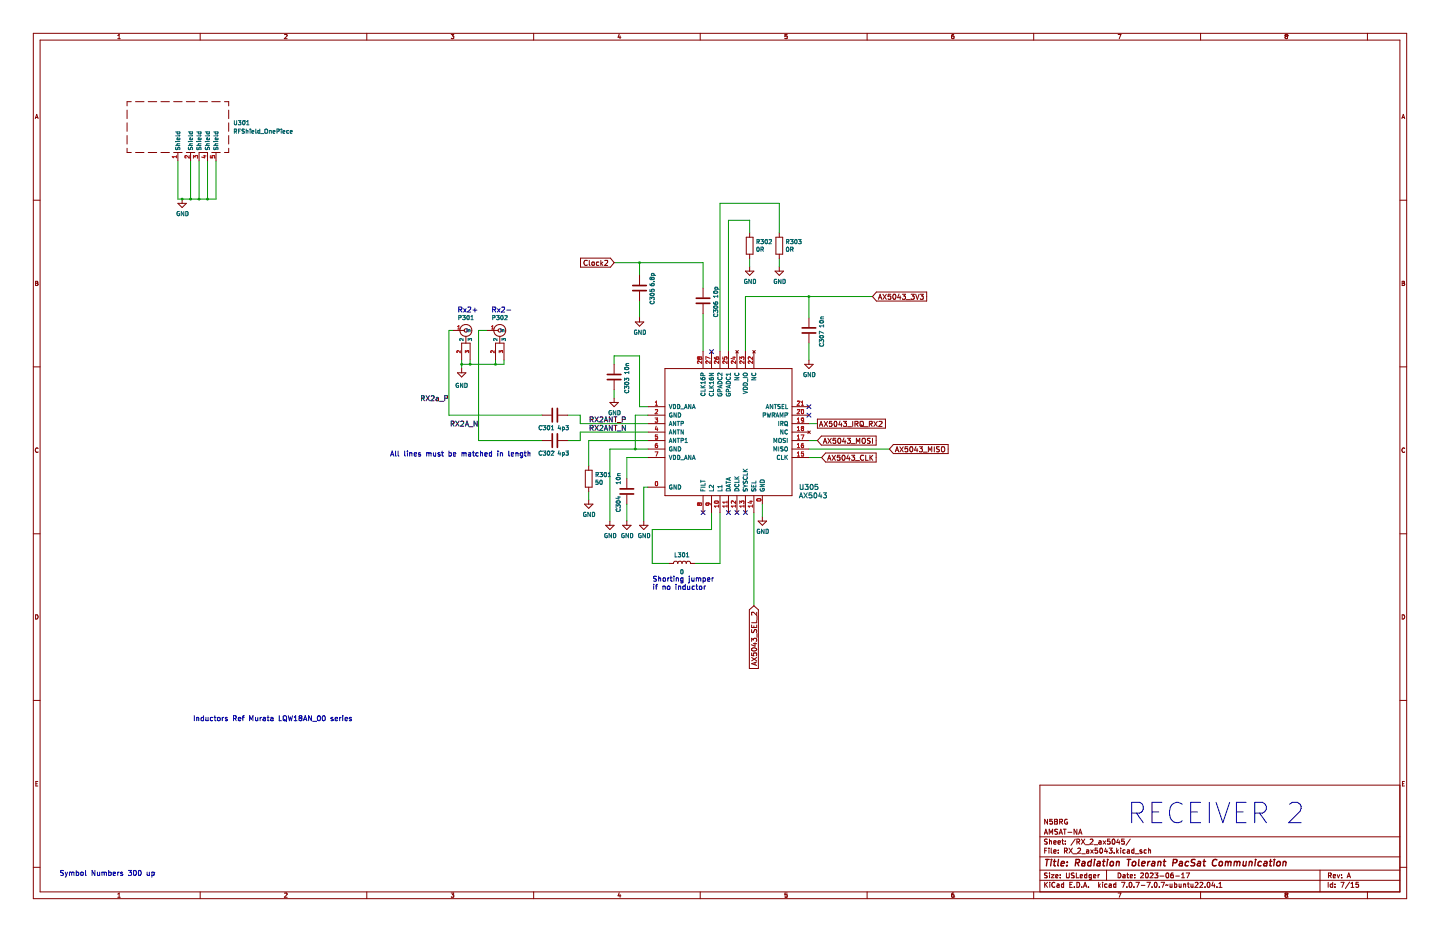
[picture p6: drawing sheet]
(kicad_sch (version 20230121) (generator eeschema)

 (paper "USLedger")

 (title_block
  (title "Radiation Tolerant PacSat Communication")
  (date "2023-06-17")
  (rev "A")
  (company "AMSAT-NA")
  (comment 1 "N5BRG"))

 (lib_symbols
  (symbol "Device:C" (pin_numbers hide) (pin_names (offset 0.254)) (in_bom yes) (on_board yes)
   (property "Reference" "C" (at 0.635 2.54 0) (effects (font (size 1.27 1.27)) (justify left)))
   (property "Value" "C" (at 0.635 -2.54 0) (effects (font (size 1.27 1.27)) (justify left)))
   (property "Footprint" "" (at 0.9652 -3.81 0) (effects (font (size 1.27 1.27)) hide))
   (property "Datasheet" "~" (at 0 0 0) (effects (font (size 1.27 1.27)) hide))
   (symbol "C_0_1"
    (polyline (pts (xy -2.032 -0.762) (xy 2.032 -0.762)) (stroke (width 0.508) (type default)) (fill (type none)))
    (polyline (pts (xy -2.032 0.762) (xy 2.032 0.762)) (stroke (width 0.508) (type default)) (fill (type none))))
   (symbol "C_1_1"
    (pin passive line (at 0 3.81 270) (length 2.794) (name "~" (effects (font (size 1.27 1.27)))) (number "1" (effects (font (size 1.27 1.27)))))
    (pin passive line (at 0 -3.81 90) (length 2.794) (name "~" (effects (font (size 1.27 1.27)))) (number "2" (effects (font (size 1.27 1.27)))))))
  (symbol "Device:L" (pin_numbers hide) (pin_names (offset 1.016) hide) (in_bom yes) (on_board yes)
   (property "Reference" "L" (at -1.27 0 90) (effects (font (size 1.27 1.27))))
   (property "Value" "L" (at 1.905 0 90) (effects (font (size 1.27 1.27))))
   (property "Footprint" "" (at 0 0 0) (effects (font (size 1.27 1.27)) hide))
   (property "Datasheet" "~" (at 0 0 0) (effects (font (size 1.27 1.27)) hide))
   (symbol "L_0_1"
    (arc (start 0 -2.54) (mid 0.6323 -1.905) (end 0 -1.27) (stroke (width 0) (type default)) (fill (type none)))
    (arc (start 0 -1.27) (mid 0.6323 -0.635) (end 0 0) (stroke (width 0) (type default)) (fill (type none)))
    (arc (start 0 0) (mid 0.6323 0.635) (end 0 1.27) (stroke (width 0) (type default)) (fill (type none)))
    (arc (start 0 1.27) (mid 0.6323 1.905) (end 0 2.54) (stroke (width 0) (type default)) (fill (type none))))
   (symbol "L_1_1"
    (pin passive line (at 0 3.81 270) (length 1.27) (name "1" (effects (font (size 1.27 1.27)))) (number "1" (effects (font (size 1.27 1.27)))))
    (pin passive line (at 0 -3.81 90) (length 1.27) (name "2" (effects (font (size 1.27 1.27)))) (number "2" (effects (font (size 1.27 1.27)))))))
  (symbol "Device:R" (pin_numbers hide) (pin_names (offset 0)) (in_bom yes) (on_board yes)
   (property "Reference" "R" (at 2.032 0 90) (effects (font (size 1.27 1.27))))
   (property "Value" "R" (at 0 0 90) (effects (font (size 1.27 1.27))))
   (property "Footprint" "" (at -1.778 0 90) (effects (font (size 1.27 1.27)) hide))
   (property "Datasheet" "~" (at 0 0 0) (effects (font (size 1.27 1.27)) hide))
   (symbol "R_0_1"
    (rectangle (start -1.016 -2.54) (end 1.016 2.54) (stroke (width 0.254) (type default)) (fill (type none))))
   (symbol "R_1_1"
    (pin passive line (at 0 3.81 270) (length 1.27) (name "~" (effects (font (size 1.27 1.27)))) (number "1" (effects (font (size 1.27 1.27)))))
    (pin passive line (at 0 -3.81 90) (length 1.27) (name "~" (effects (font (size 1.27 1.27)))) (number "2" (effects (font (size 1.27 1.27)))))))
  (symbol "PACSAT_DEV_misc:AX5043" (pin_names (offset 1.016)) (in_bom yes) (on_board yes)
   (property "Reference" "U156" (at 16.51 -21.59 0) (effects (font (size 1.524 1.524)) (justify left)))
   (property "Value" "AX5043" (at -5.08 0 0) (effects (font (size 1.524 1.524)) (justify left)))
   (property "Footprint" "PacSatDev_onsemi:QFN28" (at 0 0 0) (effects (font (size 1.524 1.524)) hide))
   (property "Datasheet" "" (at 16.51 -20.32 0) (effects (font (size 1.524 1.524)) hide))
   (symbol "AX5043_0_1"
    (rectangle (start -19.05 19.05) (end 19.05 -19.05) (stroke (width 0) (type default)) (fill (type none))))
   (symbol "AX5043_1_1"
    (pin passive line (at -24.13 -16.51 0) (length 5.08) (name "GND" (effects (font (size 1.27 1.27)))) (number "0" (effects (font (size 1.27 1.27)))))
    (pin power_in line (at 10.16 -21.59 90) (length 2.54) (name "GND" (effects (font (size 1.27 1.27)))) (number "0" (effects (font (size 1.27 1.27)))))
    (pin passive line (at -24.13 7.62 0) (length 5.08) (name "VDD_ANA" (effects (font (size 1.27 1.27)))) (number "1" (effects (font (size 1.27 1.27)))))
    (pin passive line (at -2.54 -24.13 90) (length 5.08) (name "L1" (effects (font (size 1.27 1.27)))) (number "10" (effects (font (size 1.27 1.27)))))
    (pin input line (at 0 -24.13 90) (length 5.08) (name "DATA" (effects (font (size 1.27 1.27)))) (number "11" (effects (font (size 1.27 1.27)))))
    (pin input line (at 2.54 -24.13 90) (length 5.08) (name "DCLK" (effects (font (size 1.27 1.27)))) (number "12" (effects (font (size 1.27 1.27)))))
    (pin output line (at 5.08 -24.13 90) (length 5.08) (name "SYSCLK" (effects (font (size 1.27 1.27)))) (number "13" (effects (font (size 1.27 1.27)))))
    (pin input line (at 7.62 -24.13 90) (length 5.08) (name "SEL" (effects (font (size 1.27 1.27)))) (number "14" (effects (font (size 1.27 1.27)))))
    (pin input line (at 24.13 -7.62 180) (length 5.08) (name "CLK" (effects (font (size 1.27 1.27)))) (number "15" (effects (font (size 1.27 1.27)))))
    (pin tri_state line (at 24.13 -5.08 180) (length 5.08) (name "MISO" (effects (font (size 1.27 1.27)))) (number "16" (effects (font (size 1.27 1.27)))))
    (pin input line (at 24.13 -2.54 180) (length 5.08) (name "MOSI" (effects (font (size 1.27 1.27)))) (number "17" (effects (font (size 1.27 1.27)))))
    (pin no_connect line (at 24.13 0 180) (length 5.08) (name "NC" (effects (font (size 1.27 1.27)))) (number "18" (effects (font (size 1.27 1.27)))))
    (pin output line (at 24.13 2.54 180) (length 5.08) (name "IRQ" (effects (font (size 1.27 1.27)))) (number "19" (effects (font (size 1.27 1.27)))))
    (pin input line (at -24.13 5.08 0) (length 5.08) (name "GND" (effects (font (size 1.27 1.27)))) (number "2" (effects (font (size 1.27 1.27)))))
    (pin output line (at 24.13 5.08 180) (length 5.08) (name "PWRAMP" (effects (font (size 1.27 1.27)))) (number "20" (effects (font (size 1.27 1.27)))))
    (pin output line (at 24.13 7.62 180) (length 5.08) (name "ANTSEL" (effects (font (size 1.27 1.27)))) (number "21" (effects (font (size 1.27 1.27)))))
    (pin no_connect line (at 7.62 24.13 270) (length 5.08) (name "NC" (effects (font (size 1.27 1.27)))) (number "22" (effects (font (size 1.27 1.27)))))
    (pin passive line (at 5.08 24.13 270) (length 5.08) (name "VDD_IO" (effects (font (size 1.27 1.27)))) (number "23" (effects (font (size 1.27 1.27)))))
    (pin no_connect line (at 2.54 24.13 270) (length 5.08) (name "NC" (effects (font (size 1.27 1.27)))) (number "24" (effects (font (size 1.27 1.27)))))
    (pin input line (at 0 24.13 270) (length 5.08) (name "GPADC1" (effects (font (size 1.27 1.27)))) (number "25" (effects (font (size 1.27 1.27)))))
    (pin input line (at -2.54 24.13 270) (length 5.08) (name "GPADC2" (effects (font (size 1.27 1.27)))) (number "26" (effects (font (size 1.27 1.27)))))
    (pin passive line (at -5.08 24.13 270) (length 5.08) (name "CLK16N" (effects (font (size 1.27 1.27)))) (number "27" (effects (font (size 1.27 1.27)))))
    (pin passive line (at -7.62 24.13 270) (length 5.08) (name "CLK16P" (effects (font (size 1.27 1.27)))) (number "28" (effects (font (size 1.27 1.27)))))
    (pin bidirectional line (at -24.13 2.54 0) (length 5.08) (name "ANTP" (effects (font (size 1.27 1.27)))) (number "3" (effects (font (size 1.27 1.27)))))
    (pin bidirectional line (at -24.13 0 0) (length 5.08) (name "ANTN" (effects (font (size 1.27 1.27)))) (number "4" (effects (font (size 1.27 1.27)))))
    (pin output line (at -24.13 -2.54 0) (length 5.08) (name "ANTP1" (effects (font (size 1.27 1.27)))) (number "5" (effects (font (size 1.27 1.27)))))
    (pin input line (at -24.13 -5.08 0) (length 5.08) (name "GND" (effects (font (size 1.27 1.27)))) (number "6" (effects (font (size 1.27 1.27)))))
    (pin passive line (at -24.13 -7.62 0) (length 5.08) (name "VDD_ANA" (effects (font (size 1.27 1.27)))) (number "7" (effects (font (size 1.27 1.27)))))
    (pin passive line (at -7.62 -24.13 90) (length 5.08) (name "FILT" (effects (font (size 1.27 1.27)))) (number "8" (effects (font (size 1.27 1.27)))))
    (pin passive line (at -5.08 -24.13 90) (length 5.08) (name "L2" (effects (font (size 1.27 1.27)))) (number "9" (effects (font (size 1.27 1.27)))))))
  (symbol "PACSAT_DEV_misc:RF_SHIELD_BOX" (in_bom yes) (on_board yes)
   (property "Reference" "U" (at -15.24 8.89 0) (effects (font (size 1.27 1.27))))
   (property "Value" "" (at -15.24 8.89 0) (effects (font (size 1.27 1.27))))
   (property "Footprint" "" (at -15.24 8.89 0) (effects (font (size 1.27 1.27)) hide))
   (property "Datasheet" "" (at -15.24 8.89 0) (effects (font (size 1.27 1.27)) hide))
   (property "ki_locked" "" (at 0 0 0) (effects (font (size 1.27 1.27))))
   (symbol "RF_SHIELD_BOX_0_1"
    (polyline (pts (xy -16.51 -5.08) (xy -16.51 -2.54)) (stroke (width 0.254) (type default)) (fill (type none)))
    (polyline (pts (xy -16.51 -1.27) (xy -16.51 1.27)) (stroke (width 0.254) (type default)) (fill (type none)))
    (polyline (pts (xy -16.51 2.54) (xy -16.51 5.08)) (stroke (width 0.254) (type default)) (fill (type none)))
    (polyline (pts (xy -13.97 7.62) (xy -11.43 7.62)) (stroke (width 0.254) (type default)) (fill (type none)))
    (polyline (pts (xy -11.43 -7.62) (xy -13.97 -7.62)) (stroke (width 0.254) (type default)) (fill (type none)))
    (polyline (pts (xy -7.62 -7.62) (xy -10.16 -7.62)) (stroke (width 0.254) (type default)) (fill (type none)))
    (polyline (pts (xy -7.62 7.62) (xy -10.16 7.62)) (stroke (width 0.254) (type default)) (fill (type none)))
    (polyline (pts (xy -3.81 -7.62) (xy -6.35 -7.62)) (stroke (width 0.254) (type default)) (fill (type none)))
    (polyline (pts (xy -3.81 7.62) (xy -6.35 7.62)) (stroke (width 0.254) (type default)) (fill (type none)))
    (polyline (pts (xy -2.54 -7.62) (xy 0 -7.62)) (stroke (width 0.254) (type default)) (fill (type none)))
    (polyline (pts (xy 0 7.62) (xy -2.54 7.62)) (stroke (width 0.254) (type default)) (fill (type none)))
    (polyline (pts (xy 1.27 -7.62) (xy 3.81 -7.62)) (stroke (width 0.254) (type default)) (fill (type none)))
    (polyline (pts (xy 3.81 7.62) (xy 1.27 7.62)) (stroke (width 0.254) (type default)) (fill (type none)))
    (polyline (pts (xy 5.08 -7.62) (xy 7.62 -7.62)) (stroke (width 0.254) (type default)) (fill (type none)))
    (polyline (pts (xy 7.62 7.62) (xy 5.08 7.62)) (stroke (width 0.254) (type default)) (fill (type none)))
    (polyline (pts (xy 8.89 -7.62) (xy 11.43 -7.62)) (stroke (width 0.254) (type default)) (fill (type none)))
    (polyline (pts (xy 11.43 7.62) (xy 8.89 7.62)) (stroke (width 0.254) (type default)) (fill (type none)))
    (polyline (pts (xy 13.97 -5.08) (xy 13.97 -2.54)) (stroke (width 0.254) (type default)) (fill (type none)))
    (polyline (pts (xy 13.97 -1.27) (xy 13.97 1.27)) (stroke (width 0.254) (type default)) (fill (type none)))
    (polyline (pts (xy 13.97 2.54) (xy 13.97 5.08)) (stroke (width 0.254) (type default)) (fill (type none)))
    (polyline (pts (xy -16.51 6.35) (xy -16.51 7.62) (xy -15.24 7.62)) (stroke (width 0.254) (type default)) (fill (type none)))
    (polyline (pts (xy -15.24 -7.62) (xy -16.51 -7.62) (xy -16.51 -6.35)) (stroke (width 0.254) (type default)) (fill (type none)))
    (polyline (pts (xy 12.7 -7.62) (xy 13.97 -7.62) (xy 13.97 -6.35)) (stroke (width 0.254) (type default)) (fill (type none)))
    (polyline (pts (xy 13.97 6.35) (xy 13.97 7.62) (xy 12.7 7.62)) (stroke (width 0.254) (type default)) (fill (type none))))
   (symbol "RF_SHIELD_BOX_1_1"
    (pin power_in line (at -1.27 -10.16 90) (length 2.54) (name "Shield" (effects (font (size 1.27 1.27)))) (number "1" (effects (font (size 1.27 1.27)))))
    (pin power_in line (at 2.54 -10.16 90) (length 2.54) (name "Shield" (effects (font (size 1.27 1.27)))) (number "2" (effects (font (size 1.27 1.27)))))
    (pin power_in line (at 5.08 -10.16 90) (length 2.54) (name "Shield" (effects (font (size 1.27 1.27)))) (number "3" (effects (font (size 1.27 1.27)))))
    (pin power_in line (at 7.62 -10.16 90) (length 2.54) (name "Shield" (effects (font (size 1.27 1.27)))) (number "4" (effects (font (size 1.27 1.27)))))
    (pin power_in line (at 10.16 -10.16 90) (length 2.54) (name "Shield" (effects (font (size 1.27 1.27)))) (number "5" (effects (font (size 1.27 1.27)))))))
  (symbol "PACSAT_DEV_misc:U_FL" (in_bom yes) (on_board yes)
   (property "Reference" "U" (at -3.81 2.54 0) (effects (font (size 1.27 1.27))))
   (property "Value" "" (at 0 0 0) (effects (font (size 1.27 1.27))))
   (property "Footprint" "" (at 0 0 0) (effects (font (size 1.27 1.27)) hide))
   (property "Datasheet" "" (at 0 0 0) (effects (font (size 1.27 1.27)) hide))
   (symbol "U_FL_0_1"
    (polyline (pts (xy -1.27 -3.81) (xy 1.27 -3.81)) (stroke (width 0) (type default)) (fill (type none)))
    (polyline (pts (xy 0 -3.81) (xy 0 -1.778)) (stroke (width 0) (type default)) (fill (type none)))
    (circle (center 0 0) (radius 0.508) (stroke (width 0.2032) (type default)) (fill (type none)))
    (circle (center 0 0) (radius 1.778) (stroke (width 0.3048) (type default)) (fill (type none))))
   (symbol "U_FL_1_1"
    (pin bidirectional line (at -3.81 0 0) (length 3.302) (name "In" (effects (font (size 1.016 1.016)))) (number "1" (effects (font (size 1.016 1.016)))))
    (pin power_in line (at -1.27 -8.89 90) (length 5.08) (name "2" (effects (font (size 1.016 1.016)))) (number "2" (effects (font (size 1.016 1.016)))))
    (pin power_in line (at 1.27 -8.89 90) (length 5.08) (name "3" (effects (font (size 1.016 1.016)))) (number "3" (effects (font (size 1.016 1.016)))))))
  (symbol "power:GND" (power) (pin_names (offset 0)) (in_bom yes) (on_board yes)
   (property "Reference" "#PWR" (at 0 -6.35 0) (effects (font (size 1.27 1.27)) hide))
   (property "Value" "GND" (at 0 -3.81 0) (effects (font (size 1.27 1.27))))
   (property "Footprint" "" (at 0 0 0) (effects (font (size 1.27 1.27)) hide))
   (property "Datasheet" "" (at 0 0 0) (effects (font (size 1.27 1.27)) hide))
   (symbol "GND_0_1"
    (polyline (pts (xy 0 0) (xy 0 -1.27) (xy 1.27 -1.27) (xy 0 -2.54) (xy -1.27 -1.27) (xy 0 -1.27)) (stroke (width 0) (type default)) (fill (type none))))
   (symbol "GND_1_1"
    (pin power_in line (at 0 0 270) (length 0) hide (name "GND" (effects (font (size 1.27 1.27)))) (number "1" (effects (font (size 1.27 1.27))))))))

 (junction (at 140.97 109.22) (diameter 0) (color 0 0 0 0))
 (junction (at 57.15 59.69) (diameter 0) (color 0 0 0 0))
 (junction (at 190.5 134.62) (diameter 0) (color 0 0 0 0))
 (junction (at 148.59 109.22) (diameter 0) (color 0 0 0 0))
 (junction (at 138.43 109.22) (diameter 0) (color 0 0 0 0))
 (junction (at 59.69 59.69) (diameter 0) (color 0 0 0 0))
 (junction (at 62.23 59.69) (diameter 0) (color 0 0 0 0))
 (junction (at 191.77 78.74) (diameter 0) (color 0 0 0 0))
 (junction (at 54.61 59.69) (diameter 0) (color 0 0 0 0))
 (junction (at 242.57 88.9) (diameter 0) (color 0 0 0 0))

 (no_connect (at 220.98 153.67))
 (no_connect (at 210.82 153.67))
 (no_connect (at 213.36 105.41))
 (no_connect (at 242.57 121.92))
 (no_connect (at 223.52 153.67))
 (no_connect (at 218.44 153.67))
 (no_connect (at 242.57 124.46))

 (wire (pts (xy 218.44 66.04) (xy 224.79 66.04)) (stroke (width 0) (type default)))
 (wire (pts (xy 191.77 106.68) (xy 184.15 106.68)) (stroke (width 0) (type default)))
 (wire (pts (xy 190.5 134.62) (xy 194.31 134.62)) (stroke (width 0) (type default)))
 (wire (pts (xy 143.51 132.08) (xy 162.56 132.08)) (stroke (width 0) (type default)))
 (wire (pts (xy 242.57 88.9) (xy 261.62 88.9)) (stroke (width 0) (type default)))
 (wire (pts (xy 176.53 132.08) (xy 194.31 132.08)) (stroke (width 0) (type default)))
 (wire (pts (xy 233.68 60.96) (xy 233.68 69.85)) (stroke (width 0) (type default)))
 (wire (pts (xy 53.34 48.26) (xy 53.34 59.69)) (stroke (width 0) (type default)))
 (wire (pts (xy 191.77 78.74) (xy 191.77 82.55)) (stroke (width 0) (type default)))
 (wire (pts (xy 208.28 168.91) (xy 215.9 168.91)) (stroke (width 0) (type default)))
 (wire (pts (xy 138.43 109.22) (xy 140.97 109.22)) (stroke (width 0) (type default)))
 (wire (pts (xy 140.97 109.22) (xy 148.59 109.22)) (stroke (width 0) (type default)))
 (wire (pts (xy 191.77 121.92) (xy 191.77 106.68)) (stroke (width 0) (type default)))
 (wire (pts (xy 210.82 78.74) (xy 191.77 78.74)) (stroke (width 0) (type default)))
 (wire (pts (xy 140.97 107.95) (xy 140.97 109.22)) (stroke (width 0) (type default)))
 (wire (pts (xy 59.69 59.69) (xy 62.23 59.69)) (stroke (width 0) (type default)))
 (wire (pts (xy 213.36 158.75) (xy 195.58 158.75)) (stroke (width 0) (type default)))
 (wire (pts (xy 184.15 106.68) (xy 184.15 109.22)) (stroke (width 0) (type default)))
 (wire (pts (xy 242.57 95.25) (xy 242.57 88.9)) (stroke (width 0) (type default)))
 (wire (pts (xy 184.15 116.84) (xy 184.15 119.38)) (stroke (width 0) (type default)))
 (wire (pts (xy 173.99 132.08) (xy 173.99 129.54)) (stroke (width 0) (type default)))
 (wire (pts (xy 143.51 99.06) (xy 143.51 132.08)) (stroke (width 0) (type default)))
 (wire (pts (xy 57.15 59.69) (xy 59.69 59.69)) (stroke (width 0) (type default)))
 (wire (pts (xy 57.15 48.26) (xy 57.15 59.69)) (stroke (width 0) (type default)))
 (wire (pts (xy 218.44 66.04) (xy 218.44 105.41)) (stroke (width 0) (type default)))
 (wire (pts (xy 138.43 109.22) (xy 138.43 110.49)) (stroke (width 0) (type default)))
 (wire (pts (xy 182.88 134.62) (xy 190.5 134.62)) (stroke (width 0) (type default)))
 (wire (pts (xy 215.9 153.67) (xy 215.9 168.91)) (stroke (width 0) (type default)))
 (wire (pts (xy 62.23 59.69) (xy 64.77 59.69)) (stroke (width 0) (type default)))
 (wire (pts (xy 193.04 146.05) (xy 193.04 156.21)) (stroke (width 0) (type default)))
 (wire (pts (xy 195.58 158.75) (xy 195.58 168.91)) (stroke (width 0) (type default)))
 (wire (pts (xy 194.31 124.46) (xy 190.5 124.46)) (stroke (width 0) (type default)))
 (wire (pts (xy 223.52 88.9) (xy 242.57 88.9)) (stroke (width 0) (type default)))
 (wire (pts (xy 233.68 77.47) (xy 233.68 80.01)) (stroke (width 0) (type default)))
 (wire (pts (xy 242.57 127) (xy 245.11 127)) (stroke (width 0) (type default)))
 (wire (pts (xy 135.89 99.06) (xy 134.62 99.06)) (stroke (width 0) (type default)))
 (wire (pts (xy 242.57 132.08) (xy 245.11 132.08)) (stroke (width 0) (type default)))
 (wire (pts (xy 226.06 153.67) (xy 226.06 181.61)) (stroke (width 0) (type default)))
 (wire (pts (xy 224.79 77.47) (xy 224.79 80.01)) (stroke (width 0) (type default)))
 (wire (pts (xy 173.99 127) (xy 194.31 127)) (stroke (width 0) (type default)))
 (wire (pts (xy 210.82 78.74) (xy 210.82 86.36)) (stroke (width 0) (type default)))
 (wire (pts (xy 134.62 99.06) (xy 134.62 124.46)) (stroke (width 0) (type default)))
 (wire (pts (xy 242.57 102.87) (xy 242.57 107.95)) (stroke (width 0) (type default)))
 (wire (pts (xy 54.61 59.69) (xy 57.15 59.69)) (stroke (width 0) (type default)))
 (wire (pts (xy 187.96 137.16) (xy 187.96 143.51)) (stroke (width 0) (type default)))
 (wire (pts (xy 148.59 107.95) (xy 148.59 109.22)) (stroke (width 0) (type default)))
 (wire (pts (xy 194.31 146.05) (xy 193.04 146.05)) (stroke (width 0) (type default)))
 (wire (pts (xy 215.9 60.96) (xy 233.68 60.96)) (stroke (width 0) (type default)))
 (wire (pts (xy 223.52 105.41) (xy 223.52 88.9)) (stroke (width 0) (type default)))
 (wire (pts (xy 62.23 48.26) (xy 62.23 59.69)) (stroke (width 0) (type default)))
 (wire (pts (xy 194.31 121.92) (xy 191.77 121.92)) (stroke (width 0) (type default)))
 (wire (pts (xy 138.43 107.95) (xy 138.43 109.22)) (stroke (width 0) (type default)))
 (wire (pts (xy 170.18 132.08) (xy 173.99 132.08)) (stroke (width 0) (type default)))
 (wire (pts (xy 170.18 124.46) (xy 173.99 124.46)) (stroke (width 0) (type default)))
 (wire (pts (xy 146.05 99.06) (xy 143.51 99.06)) (stroke (width 0) (type default)))
 (wire (pts (xy 182.88 156.21) (xy 182.88 134.62)) (stroke (width 0) (type default)))
 (wire (pts (xy 195.58 168.91) (xy 200.66 168.91)) (stroke (width 0) (type default)))
 (wire (pts (xy 173.99 124.46) (xy 173.99 127)) (stroke (width 0) (type default)))
 (wire (pts (xy 148.59 109.22) (xy 151.13 109.22)) (stroke (width 0) (type default)))
 (wire (pts (xy 134.62 124.46) (xy 162.56 124.46)) (stroke (width 0) (type default)))
 (wire (pts (xy 242.57 137.16) (xy 246.38 137.16)) (stroke (width 0) (type default)))
 (wire (pts (xy 242.57 134.62) (xy 266.7 134.62)) (stroke (width 0) (type default)))
 (wire (pts (xy 151.13 107.95) (xy 151.13 109.22)) (stroke (width 0) (type default)))
 (wire (pts (xy 228.6 151.13) (xy 228.6 154.94)) (stroke (width 0) (type default)))
 (wire (pts (xy 59.69 48.26) (xy 59.69 59.69)) (stroke (width 0) (type default)))
 (wire (pts (xy 215.9 60.96) (xy 215.9 105.41)) (stroke (width 0) (type default)))
 (wire (pts (xy 210.82 93.98) (xy 210.82 105.41)) (stroke (width 0) (type default)))
 (wire (pts (xy 176.53 132.08) (xy 176.53 139.7)) (stroke (width 0) (type default)))
 (wire (pts (xy 64.77 48.26) (xy 64.77 59.69)) (stroke (width 0) (type default)))
 (wire (pts (xy 173.99 129.54) (xy 194.31 129.54)) (stroke (width 0) (type default)))
 (wire (pts (xy 194.31 137.16) (xy 187.96 137.16)) (stroke (width 0) (type default)))
 (wire (pts (xy 53.34 59.69) (xy 54.61 59.69)) (stroke (width 0) (type default)))
 (wire (pts (xy 187.96 151.13) (xy 187.96 156.21)) (stroke (width 0) (type default)))
 (wire (pts (xy 190.5 124.46) (xy 190.5 134.62)) (stroke (width 0) (type default)))
 (wire (pts (xy 191.77 90.17) (xy 191.77 95.25)) (stroke (width 0) (type default)))
 (wire (pts (xy 184.15 78.74) (xy 191.77 78.74)) (stroke (width 0) (type default)))
 (wire (pts (xy 213.36 153.67) (xy 213.36 158.75)) (stroke (width 0) (type default)))
 (wire (pts (xy 224.79 66.04) (xy 224.79 69.85)) (stroke (width 0) (type default)))
 (wire (pts (xy 176.53 147.32) (xy 176.53 149.86)) (stroke (width 0) (type default)))

 (text "Inductors Ref Murata LQW18AN_00 series" (at 57.785 216.535 0) (effects (font (size 1.524 1.524)) (justify left bottom)))
 (text "Rx2-" (at 147.32 93.98 0) (effects (font (size 1.524 1.524)) (justify left bottom)))
 (text "All lines must be matched in length" (at 116.84 137.16 0) (effects (font (size 1.524 1.524)) (justify left bottom)))
 (text "Rx2+" (at 137.16 93.98 0) (effects (font (size 1.524 1.524)) (justify left bottom)))
 (text "Symbol Numbers 300 up" (at 17.78 262.89 0) (effects (font (size 1.524 1.524)) (justify left bottom)))
 (text "Shorting jumper\nif no inductor" (at 195.58 177.165 0) (effects (font (size 1.524 1.524)) (justify left bottom)))
 (text "RECEIVER 2" (at 337.82 247.65 0) (effects (font (size 6.096 6.096)) (justify left bottom)))

 (label "RX2ANT_P" (at 176.53 127 0) (fields_autoplaced) (effects (font (size 1.524 1.524)) (justify left bottom)))
 (label "RX2A_N" (at 143.51 128.27 180) (fields_autoplaced) (effects (font (size 1.524 1.524)) (justify right bottom)))
 (label "RX2a_P" (at 134.62 120.65 180) (fields_autoplaced) (effects (font (size 1.524 1.524)) (justify right bottom)))
 (label "RX2ANT_N" (at 176.53 129.54 0) (fields_autoplaced) (effects (font (size 1.524 1.524)) (justify left bottom)))

 (global_label "AX5043_MISO" (shape input) (at 266.7 134.62 0) (fields_autoplaced) (effects (font (size 1.524 1.524)) (justify left))
  (property "Intersheetrefs" "${INTERSHEET_REFS}" (at 284.6412 134.62 0) (effects (font (size 1.27 1.27)) (justify left) hide)))
 (global_label "Clock2" (shape input) (at 184.15 78.74 180) (fields_autoplaced) (effects (font (size 1.524 1.524)) (justify right))
  (property "Intersheetrefs" "${INTERSHEET_REFS}" (at 173.756 78.74 0) (effects (font (size 1.524 1.524)) (justify right) hide)))
 (global_label "AX5043_SEL_2" (shape input) (at 226.06 181.61 270) (fields_autoplaced) (effects (font (size 1.524 1.524)) (justify right))
  (property "Intersheetrefs" "${INTERSHEET_REFS}" (at 226.06 200.7123 90) (effects (font (size 1.524 1.524)) (justify right) hide)))
 (global_label "AX5043_3V3" (shape input) (at 261.62 88.9 0) (fields_autoplaced) (effects (font (size 1.524 1.524)) (justify left))
  (property "Intersheetrefs" "${INTERSHEET_REFS}" (at 278.2549 88.9 0) (effects (font (size 1.27 1.27)) (justify left) hide)))
 (global_label "AX5043_IRQ_RX2" (shape passive) (at 245.11 127 0) (fields_autoplaced) (effects (font (size 1.524 1.524)) (justify left))
  (property "Intersheetrefs" "${INTERSHEET_REFS}" (at 265.827 127 0) (effects (font (size 1.27 1.27)) (justify left) hide)))
 (global_label "AX5043_CLK" (shape input) (at 246.38 137.16 0) (fields_autoplaced) (effects (font (size 1.524 1.524)) (justify left))
  (property "Intersheetrefs" "${INTERSHEET_REFS}" (at 263.0875 137.16 0) (effects (font (size 1.27 1.27)) (justify left) hide)))
 (global_label "AX5043_MOSI" (shape input) (at 245.11 132.08 0) (fields_autoplaced) (effects (font (size 1.524 1.524)) (justify left))
  (property "Intersheetrefs" "${INTERSHEET_REFS}" (at 263.0512 132.08 0) (effects (font (size 1.27 1.27)) (justify left) hide)))

 (symbol (lib_id "Device:C") (at 210.82 90.17 0) (unit 1) (in_bom yes) (on_board yes) (dnp no)
  (property "Reference" "C712" (at 214.63 92.71 90) (effects (font (size 1.27 1.27))))
  (property "Value" "10p" (at 214.63 87.63 90) (effects (font (size 1.27 1.27))))
  (property "Footprint" "Capacitor_SMD:C_0603_1608Metric_Pad1.08x0.95mm_HandSolder" (at 211.7852 93.98 0) (effects (font (size 1.27 1.27)) hide))
  (property "Datasheet" "~" (at 210.82 90.17 0) (effects (font (size 1.27 1.27)))) (pin "1") (pin "2")
  (instances (project "pACsAT_dEV_rEVc_230907" (path "" (reference "C712") (unit 1)) (path "" (reference "C306") (unit 1)))))

 (symbol (lib_id "power:GND") (at 228.6 154.94 0) (unit 1) (in_bom yes) (on_board yes) (dnp no)
  (property "Reference" "#PWR0191" (at 228.6 161.29 0) (effects (font (size 1.27 1.27)) hide))
  (property "Value" "GND" (at 228.727 159.3342 0) (effects (font (size 1.27 1.27))))
  (property "Footprint" "" (at 228.6 154.94 0) (effects (font (size 1.27 1.27)) hide))
  (property "Datasheet" "" (at 228.6 154.94 0) (effects (font (size 1.27 1.27)) hide)) (pin "1")
  (instances (project "pACsAT_dEV_rEVc_230907" (path "" (reference "#PWR0191") (unit 1)) (path "" (reference "#PWR0310") (unit 1)))))

 (symbol (lib_id "Device:R") (at 233.68 73.66 0) (unit 1) (in_bom yes) (on_board yes) (dnp no)
  (property "Reference" "R303" (at 235.458 72.4916 0) (effects (font (size 1.27 1.27)) (justify left)))
  (property "Value" "0R" (at 235.458 74.803 0) (effects (font (size 1.27 1.27)) (justify left)))
  (property "Footprint" "Resistor_SMD:R_0603_1608Metric_Pad0.98x0.95mm_HandSolder" (at 231.902 73.66 90) (effects (font (size 1.27 1.27)) hide))
  (property "Datasheet" "~" (at 233.68 73.66 0) (effects (font (size 1.27 1.27)))) (pin "1") (pin "2")
  (instances (project "pACsAT_dEV_rEVc_230907" (path "" (reference "R303") (unit 1)))))

 (symbol (lib_id "power:GND") (at 182.88 156.21 0) (unit 1) (in_bom yes) (on_board yes) (dnp no)
  (property "Reference" "#PWR0304" (at 182.88 162.56 0) (effects (font (size 1.27 1.27)) hide))
  (property "Value" "GND" (at 183.007 160.6042 0) (effects (font (size 1.27 1.27))))
  (property "Footprint" "" (at 182.88 156.21 0) (effects (font (size 1.27 1.27)) hide))
  (property "Datasheet" "" (at 182.88 156.21 0) (effects (font (size 1.27 1.27)) hide)) (pin "1")
  (instances (project "pACsAT_dEV_rEVc_230907" (path "" (reference "#PWR0304") (unit 1)))))

 (symbol (lib_id "PACSAT_DEV_misc:RF_SHIELD_BOX") (at 54.61 38.1 0) (unit 1) (in_bom yes) (on_board yes) (dnp no) (fields_autoplaced)
  (property "Reference" "U151" (at 69.85 36.83 0) (effects (font (size 1.27 1.27)) (justify left)))
  (property "Value" "RFShield_OnePiece" (at 69.85 39.37 0) (effects (font (size 1.27 1.27)) (justify left)))
  (property "Footprint" "PacSatDev_misc:RF_SHIELD_BMI_S_201_F_U301" (at 39.37 29.21 0) (effects (font (size 1.27 1.27)) hide))
  (property "Datasheet" "~" (at 39.37 29.21 0) (effects (font (size 1.27 1.27)) hide)) (pin "1") (pin "2") (pin "3") (pin "4") (pin "5")
  (instances (project "pACsAT_dEV_rEVc_230907" (path "" (reference "U151") (unit 1)) (path "" (reference "U301") (unit 1)))))

 (symbol (lib_id "power:GND") (at 54.61 59.69 0) (unit 1) (in_bom yes) (on_board yes) (dnp no)
  (property "Reference" "#PWR0161" (at 54.61 66.04 0) (effects (font (size 1.27 1.27)) hide))
  (property "Value" "GND" (at 54.737 64.0842 0) (effects (font (size 1.27 1.27))))
  (property "Footprint" "" (at 54.61 59.69 0) (effects (font (size 1.27 1.27)) hide))
  (property "Datasheet" "" (at 54.61 59.69 0) (effects (font (size 1.27 1.27)) hide)) (pin "1")
  (instances (project "pACsAT_dEV_rEVc_230907" (path "" (reference "#PWR0161") (unit 1)) (path "" (reference "#PWR0618") (unit 1)))))

 (symbol (lib_id "Device:C") (at 191.77 86.36 0) (unit 1) (in_bom yes) (on_board yes) (dnp no)
  (property "Reference" "C711" (at 195.58 88.9 90) (effects (font (size 1.27 1.27))))
  (property "Value" "6.8p" (at 195.58 83.82 90) (effects (font (size 1.27 1.27))))
  (property "Footprint" "Capacitor_SMD:C_0603_1608Metric_Pad1.08x0.95mm_HandSolder" (at 192.7352 90.17 0) (effects (font (size 1.27 1.27)) hide))
  (property "Datasheet" "~" (at 191.77 86.36 0) (effects (font (size 1.27 1.27)))) (pin "1") (pin "2")
  (instances (project "pACsAT_dEV_rEVc_230907" (path "" (reference "C711") (unit 1)) (path "" (reference "C305") (unit 1)))))

 (symbol (lib_id "Device:C") (at 184.15 113.03 0) (unit 1) (in_bom yes) (on_board yes) (dnp no)
  (property "Reference" "C303" (at 187.96 115.57 90) (effects (font (size 1.27 1.27))))
  (property "Value" "10n" (at 187.96 110.49 90) (effects (font (size 1.27 1.27))))
  (property "Footprint" "Capacitor_SMD:C_0603_1608Metric_Pad1.08x0.95mm_HandSolder" (at 185.1152 116.84 0) (effects (font (size 1.27 1.27)) hide))
  (property "Datasheet" "~" (at 184.15 113.03 0) (effects (font (size 1.27 1.27)))) (pin "1") (pin "2")
  (instances (project "pACsAT_dEV_rEVc_230907" (path "" (reference "C303") (unit 1)))))

 (symbol (lib_id "Device:C") (at 187.96 147.32 0) (unit 1) (in_bom yes) (on_board yes) (dnp no)
  (property "Reference" "C304" (at 185.42 151.13 90) (effects (font (size 1.27 1.27))))
  (property "Value" "10n" (at 185.42 143.51 90) (effects (font (size 1.27 1.27))))
  (property "Footprint" "Capacitor_SMD:C_0603_1608Metric_Pad1.08x0.95mm_HandSolder" (at 188.9252 151.13 0) (effects (font (size 1.27 1.27)) hide))
  (property "Datasheet" "~" (at 187.96 147.32 0) (effects (font (size 1.27 1.27)))) (pin "1") (pin "2")
  (instances (project "pACsAT_dEV_rEVc_230907" (path "" (reference "C304") (unit 1)))))

 (symbol (lib_id "Device:C") (at 242.57 99.06 0) (unit 1) (in_bom yes) (on_board yes) (dnp no)
  (property "Reference" "C307" (at 246.38 101.6 90) (effects (font (size 1.27 1.27))))
  (property "Value" "10n" (at 246.38 96.52 90) (effects (font (size 1.27 1.27))))
  (property "Footprint" "Capacitor_SMD:C_0603_1608Metric_Pad1.08x0.95mm_HandSolder" (at 243.5352 102.87 0) (effects (font (size 1.27 1.27)) hide))
  (property "Datasheet" "~" (at 242.57 99.06 0) (effects (font (size 1.27 1.27)))) (pin "1") (pin "2")
  (instances (project "pACsAT_dEV_rEVc_230907" (path "" (reference "C307") (unit 1)))))

 (symbol (lib_id "PACSAT_DEV_misc:U_FL") (at 149.86 99.06 0) (unit 1) (in_bom yes) (on_board yes) (dnp no)
  (property "Reference" "U607" (at 147.32 95.25 0) (effects (font (size 1.27 1.27)) (justify left)))
  (property "Value" "~" (at 149.86 99.06 0) (effects (font (size 1.27 1.27))))
  (property "Footprint" "PacSatDev_misc:U_FL" (at 149.86 99.06 0) (effects (font (size 1.27 1.27)) hide))
  (property "Datasheet" "" (at 149.86 99.06 0) (effects (font (size 1.27 1.27)) hide)) (pin "1") (pin "2") (pin "3")
  (instances (project "pACsAT_dEV_rEVc_230907" (path "" (reference "U607") (unit 1)) (path "" (reference "P302") (unit 1)))))

 (symbol (lib_id "power:GND") (at 224.79 80.01 0) (unit 1) (in_bom yes) (on_board yes) (dnp no)
  (property "Reference" "#PWR0309" (at 224.79 86.36 0) (effects (font (size 1.27 1.27)) hide))
  (property "Value" "GND" (at 224.917 84.4042 0) (effects (font (size 1.27 1.27))))
  (property "Footprint" "" (at 224.79 80.01 0) (effects (font (size 1.27 1.27)) hide))
  (property "Datasheet" "" (at 224.79 80.01 0) (effects (font (size 1.27 1.27)) hide)) (pin "1")
  (instances (project "pACsAT_dEV_rEVc_230907" (path "" (reference "#PWR0309") (unit 1)))))

 (symbol (lib_id "power:GND") (at 193.04 156.21 0) (unit 1) (in_bom yes) (on_board yes) (dnp no)
  (property "Reference" "#PWR0308" (at 193.04 162.56 0) (effects (font (size 1.27 1.27)) hide))
  (property "Value" "GND" (at 193.167 160.6042 0) (effects (font (size 1.27 1.27))))
  (property "Footprint" "" (at 193.04 156.21 0) (effects (font (size 1.27 1.27)) hide))
  (property "Datasheet" "" (at 193.04 156.21 0) (effects (font (size 1.27 1.27)) hide)) (pin "1")
  (instances (project "pACsAT_dEV_rEVc_230907" (path "" (reference "#PWR0308") (unit 1)))))

 (symbol (lib_id "power:GND") (at 191.77 95.25 0) (unit 1) (in_bom yes) (on_board yes) (dnp no)
  (property "Reference" "#PWR0735" (at 191.77 101.6 0) (effects (font (size 1.27 1.27)) hide))
  (property "Value" "GND" (at 191.897 99.6442 0) (effects (font (size 1.27 1.27))))
  (property "Footprint" "" (at 191.77 95.25 0) (effects (font (size 1.27 1.27)) hide))
  (property "Datasheet" "" (at 191.77 95.25 0) (effects (font (size 1.27 1.27)) hide)) (pin "1")
  (instances (project "pACsAT_dEV_rEVc_230907" (path "" (reference "#PWR0735") (unit 1)) (path "" (reference "#PWR0307") (unit 1)))))

 (symbol (lib_id "power:GND") (at 242.57 107.95 0) (unit 1) (in_bom yes) (on_board yes) (dnp no)
  (property "Reference" "#PWR0312" (at 242.57 114.3 0) (effects (font (size 1.27 1.27)) hide))
  (property "Value" "GND" (at 242.697 112.3442 0) (effects (font (size 1.27 1.27))))
  (property "Footprint" "" (at 242.57 107.95 0) (effects (font (size 1.27 1.27)) hide))
  (property "Datasheet" "" (at 242.57 107.95 0) (effects (font (size 1.27 1.27)) hide)) (pin "1")
  (instances (project "pACsAT_dEV_rEVc_230907" (path "" (reference "#PWR0312") (unit 1)))))

 (symbol (lib_id "Device:C") (at 166.37 124.46 270) (unit 1) (in_bom yes) (on_board yes) (dnp no)
  (property "Reference" "C301" (at 163.83 128.27 90) (effects (font (size 1.27 1.27))))
  (property "Value" "4p3" (at 168.91 128.27 90) (effects (font (size 1.27 1.27))))
  (property "Footprint" "Capacitor_SMD:C_0603_1608Metric_Pad1.08x0.95mm_HandSolder" (at 162.56 125.4252 0) (effects (font (size 1.27 1.27)) hide))
  (property "Datasheet" "~" (at 166.37 124.46 0) (effects (font (size 1.27 1.27)))) (pin "1") (pin "2")
  (instances (project "pACsAT_dEV_rEVc_230907" (path "" (reference "C301") (unit 1)))))

 (symbol (lib_id "PACSAT_DEV_misc:AX5043") (at 218.44 129.54 0) (unit 1) (in_bom yes) (on_board yes) (dnp no)
  (property "Reference" "U305" (at 242.57 146.05 0) (effects (font (size 1.524 1.524))))
  (property "Value" "AX5043" (at 243.84 148.59 0) (effects (font (size 1.524 1.524))))
  (property "Footprint" "PacSatDev_onsemi:QFN28" (at 218.44 129.54 0) (effects (font (size 1.524 1.524)) hide))
  (property "Datasheet" "" (at 234.95 149.86 0) (effects (font (size 1.524 1.524)) hide)) (pin "0") (pin "0") (pin "1") (pin "10") (pin "11") (pin "12") (pin "13") (pin "14") (pin "15") (pin "16") (pin "17") (pin "18") (pin "19") (pin "2") (pin "20") (pin "21") (pin "22") (pin "23") (pin "24") (pin "25") (pin "26") (pin "27") (pin "28") (pin "3") (pin "4") (pin "5") (pin "6") (pin "7") (pin "8") (pin "9")
  (instances (project "pACsAT_dEV_rEVc_230907" (path "" (reference "U305") (unit 1)))))

 (symbol (lib_id "power:GND") (at 233.68 80.01 0) (unit 1) (in_bom yes) (on_board yes) (dnp no)
  (property "Reference" "#PWR0311" (at 233.68 86.36 0) (effects (font (size 1.27 1.27)) hide))
  (property "Value" "GND" (at 233.807 84.4042 0) (effects (font (size 1.27 1.27))))
  (property "Footprint" "" (at 233.68 80.01 0) (effects (font (size 1.27 1.27)) hide))
  (property "Datasheet" "" (at 233.68 80.01 0) (effects (font (size 1.27 1.27)) hide)) (pin "1")
  (instances (project "pACsAT_dEV_rEVc_230907" (path "" (reference "#PWR0311") (unit 1)))))

 (symbol (lib_id "PACSAT_DEV_misc:U_FL") (at 139.7 99.06 0) (unit 1) (in_bom yes) (on_board yes) (dnp no)
  (property "Reference" "U605" (at 137.16 95.25 0) (effects (font (size 1.27 1.27)) (justify left)))
  (property "Value" "~" (at 139.7 99.06 0) (effects (font (size 1.27 1.27))))
  (property "Footprint" "PacSatDev_misc:U_FL" (at 139.7 99.06 0) (effects (font (size 1.27 1.27)) hide))
  (property "Datasheet" "" (at 139.7 99.06 0) (effects (font (size 1.27 1.27)) hide)) (pin "1") (pin "2") (pin "3")
  (instances (project "pACsAT_dEV_rEVc_230907" (path "" (reference "U605") (unit 1)) (path "" (reference "P301") (unit 1)))))

 (symbol (lib_id "Device:C") (at 166.37 132.08 270) (unit 1) (in_bom yes) (on_board yes) (dnp no)
  (property "Reference" "C302" (at 163.83 135.89 90) (effects (font (size 1.27 1.27))))
  (property "Value" "4p3" (at 168.91 135.89 90) (effects (font (size 1.27 1.27))))
  (property "Footprint" "Capacitor_SMD:C_0603_1608Metric_Pad1.08x0.95mm_HandSolder" (at 162.56 133.0452 0) (effects (font (size 1.27 1.27)) hide))
  (property "Datasheet" "~" (at 166.37 132.08 0) (effects (font (size 1.27 1.27)))) (pin "1") (pin "2")
  (instances (project "pACsAT_dEV_rEVc_230907" (path "" (reference "C302") (unit 1)))))

 (symbol (lib_id "power:GND") (at 176.53 149.86 0) (unit 1) (in_bom yes) (on_board yes) (dnp no)
  (property "Reference" "#PWR0191" (at 176.53 156.21 0) (effects (font (size 1.27 1.27)) hide))
  (property "Value" "GND" (at 176.657 154.2542 0) (effects (font (size 1.27 1.27))))
  (property "Footprint" "" (at 176.53 149.86 0) (effects (font (size 1.27 1.27)) hide))
  (property "Datasheet" "" (at 176.53 149.86 0) (effects (font (size 1.27 1.27)) hide)) (pin "1")
  (instances (project "pACsAT_dEV_rEVc_230907" (path "" (reference "#PWR0191") (unit 1)) (path "" (reference "#PWR0303") (unit 1)))))

 (symbol (lib_id "power:GND") (at 184.15 119.38 0) (unit 1) (in_bom yes) (on_board yes) (dnp no)
  (property "Reference" "#PWR0305" (at 184.15 125.73 0) (effects (font (size 1.27 1.27)) hide))
  (property "Value" "GND" (at 184.277 123.7742 0) (effects (font (size 1.27 1.27))))
  (property "Footprint" "" (at 184.15 119.38 0) (effects (font (size 1.27 1.27)) hide))
  (property "Datasheet" "" (at 184.15 119.38 0) (effects (font (size 1.27 1.27)) hide)) (pin "1")
  (instances (project "pACsAT_dEV_rEVc_230907" (path "" (reference "#PWR0305") (unit 1)))))

 (symbol (lib_id "power:GND") (at 138.43 110.49 0) (unit 1) (in_bom yes) (on_board yes) (dnp no) (fields_autoplaced)
  (property "Reference" "#PWR0614" (at 138.43 116.84 0) (effects (font (size 1.27 1.27)) hide))
  (property "Value" "GND" (at 138.43 115.57 0) (effects (font (size 1.27 1.27))))
  (property "Footprint" "" (at 138.43 110.49 0) (effects (font (size 1.27 1.27)) hide))
  (property "Datasheet" "" (at 138.43 110.49 0) (effects (font (size 1.27 1.27)) hide)) (pin "1")
  (instances (project "pACsAT_dEV_rEVc_230907" (path "" (reference "#PWR0614") (unit 1)) (path "" (reference "#PWR0302") (unit 1)))))

 (symbol (lib_id "Device:R") (at 176.53 143.51 0) (unit 1) (in_bom yes) (on_board yes) (dnp no)
  (property "Reference" "R88" (at 178.308 142.3416 0) (effects (font (size 1.27 1.27)) (justify left)))
  (property "Value" "50" (at 178.308 144.653 0) (effects (font (size 1.27 1.27)) (justify left)))
  (property "Footprint" "Resistor_SMD:R_0603_1608Metric_Pad0.98x0.95mm_HandSolder" (at 174.752 143.51 90) (effects (font (size 1.27 1.27)) hide))
  (property "Datasheet" "~" (at 176.53 143.51 0) (effects (font (size 1.27 1.27)))) (pin "1") (pin "2")
  (instances (project "pACsAT_dEV_rEVc_230907" (path "" (reference "R88") (unit 1)) (path "" (reference "R301") (unit 1)))))

 (symbol (lib_id "Device:R") (at 224.79 73.66 0) (unit 1) (in_bom yes) (on_board yes) (dnp no)
  (property "Reference" "R302" (at 226.568 72.4916 0) (effects (font (size 1.27 1.27)) (justify left)))
  (property "Value" "0R" (at 226.568 74.803 0) (effects (font (size 1.27 1.27)) (justify left)))
  (property "Footprint" "Resistor_SMD:R_0603_1608Metric_Pad0.98x0.95mm_HandSolder" (at 223.012 73.66 90) (effects (font (size 1.27 1.27)) hide))
  (property "Datasheet" "~" (at 224.79 73.66 0) (effects (font (size 1.27 1.27)))) (pin "1") (pin "2")
  (instances (project "pACsAT_dEV_rEVc_230907" (path "" (reference "R302") (unit 1)))))

 (symbol (lib_id "power:GND") (at 187.96 156.21 0) (unit 1) (in_bom yes) (on_board yes) (dnp no)
  (property "Reference" "#PWR0306" (at 187.96 162.56 0) (effects (font (size 1.27 1.27)) hide))
  (property "Value" "GND" (at 188.087 160.6042 0) (effects (font (size 1.27 1.27))))
  (property "Footprint" "" (at 187.96 156.21 0) (effects (font (size 1.27 1.27)) hide))
  (property "Datasheet" "" (at 187.96 156.21 0) (effects (font (size 1.27 1.27)) hide)) (pin "1")
  (instances (project "pACsAT_dEV_rEVc_230907" (path "" (reference "#PWR0306") (unit 1)))))

 (symbol (lib_id "Device:L") (at 204.47 168.91 90) (unit 1) (in_bom yes) (on_board yes) (dnp no)
  (property "Reference" "L301" (at 204.47 166.37 90) (effects (font (size 1.27 1.27))))
  (property "Value" "0" (at 204.47 171.45 90) (effects (font (size 1.27 1.27))))
  (property "Footprint" "PacSatDev_misc:L_Murata_LQH2MCNxxxx02_2.0x1.6mm" (at 204.47 168.91 0) (effects (font (size 1.27 1.27)) hide))
  (property "Datasheet" "~" (at 204.47 168.91 0) (effects (font (size 1.27 1.27)) hide)) (pin "1") (pin "2")
  (instances (project "pACsAT_dEV_rEVc_230907" (path "" (reference "L301") (unit 1))))))
